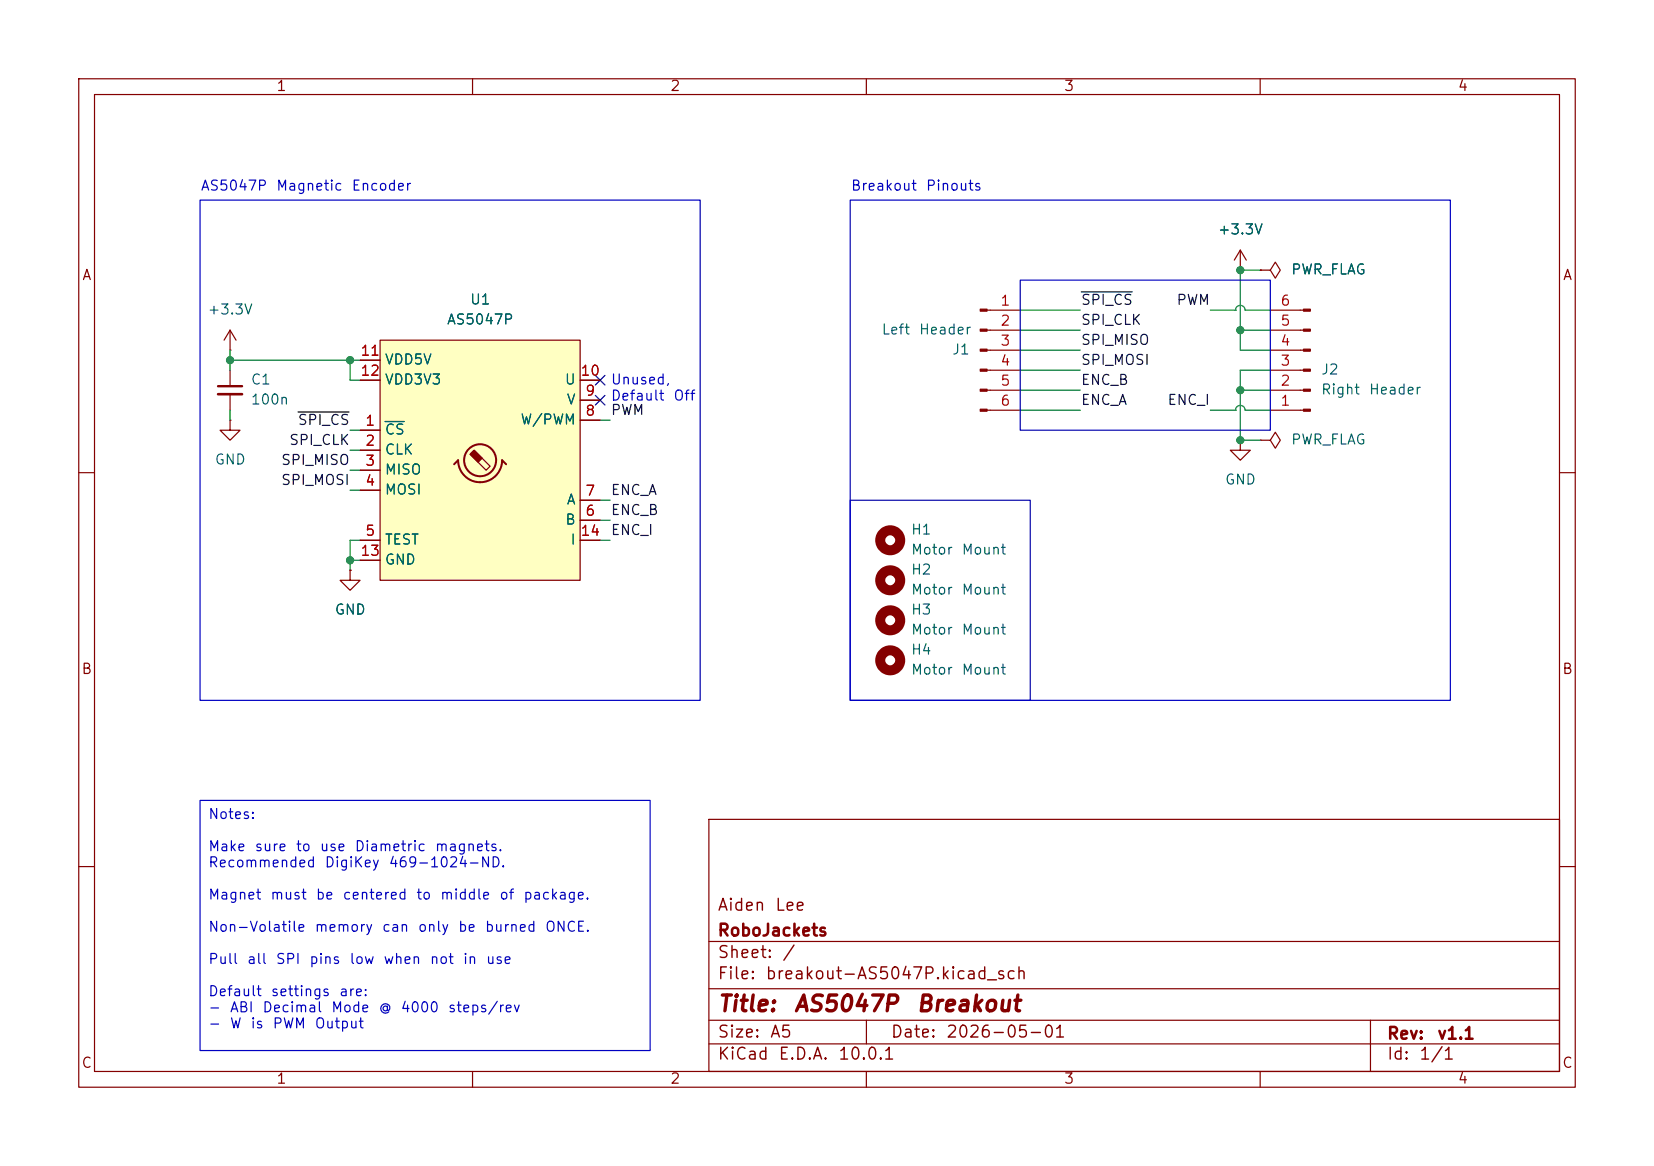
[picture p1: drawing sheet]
(kicad_sch
 (version 20260306)
 (generator "eeschema")
 (generator_version "10.0")
 (paper "A5")
 (title_block
  (title "AS5047P Breakout")
  (date "2026-05-01")
  (rev "v1.1")
  (company "RoboJackets")
  (comment 1 "Aiden Lee"))
 (lib_symbols
  (symbol "Connector:Conn_01x06_Pin"
   (pin_names
    (offset 1.016) (hide yes)) (exclude_from_sim no) (in_bom yes) (on_board yes)
   (in_pos_files yes)
   (duplicate_pin_numbers_are_jumpers no)
   (property "Reference" "J" (at 0 7.62 0) (show_name no) (do_not_autoplace no) (effects (font (size 1.27 1.27))))
   (property "Value" "Conn_01x06_Pin" (at 0 -10.16 0) (show_name no) (do_not_autoplace no) (effects (font (size 1.27 1.27))))
   (property "Footprint" "" (at 0 0 0) (show_name no) (do_not_autoplace no) (hide yes) (effects (font (size 1.27 1.27))))
   (property "Datasheet" "" (at 0 0 0) (show_name no) (do_not_autoplace no) (hide yes) (effects (font (size 1.27 1.27))))
   (property "Description" "Generic connector, single row, 01x06, script generated" (at 0 0 0) (show_name no) (do_not_autoplace no) (hide yes) (effects (font (size 1.27 1.27))))
   (property "ki_locked" "" (at 0 0 0) (show_name no) (do_not_autoplace no) (effects (font (size 1.27 1.27))))
   (symbol "Conn_01x06_Pin_1_1"
    (rectangle (start 0.8636 5.207) (end 0 4.953) (stroke (width 0.1524) (type default)) (fill (type outline)))
    (rectangle (start 0.8636 2.667) (end 0 2.413) (stroke (width 0.1524) (type default)) (fill (type outline)))
    (rectangle (start 0.8636 0.127) (end 0 -0.127) (stroke (width 0.1524) (type default)) (fill (type outline)))
    (rectangle (start 0.8636 -2.413) (end 0 -2.667) (stroke (width 0.1524) (type default)) (fill (type outline)))
    (rectangle (start 0.8636 -4.953) (end 0 -5.207) (stroke (width 0.1524) (type default)) (fill (type outline)))
    (rectangle (start 0.8636 -7.493) (end 0 -7.747) (stroke (width 0.1524) (type default)) (fill (type outline)))
    (polyline (pts (xy 1.27 5.08) (xy 0.8636 5.08)) (stroke (width 0.1524) (type default)) (fill (type none)))
    (polyline (pts (xy 1.27 2.54) (xy 0.8636 2.54)) (stroke (width 0.1524) (type default)) (fill (type none)))
    (polyline (pts (xy 1.27 0) (xy 0.8636 0)) (stroke (width 0.1524) (type default)) (fill (type none)))
    (polyline (pts (xy 1.27 -2.54) (xy 0.8636 -2.54)) (stroke (width 0.1524) (type default)) (fill (type none)))
    (polyline (pts (xy 1.27 -5.08) (xy 0.8636 -5.08)) (stroke (width 0.1524) (type default)) (fill (type none)))
    (polyline (pts (xy 1.27 -7.62) (xy 0.8636 -7.62)) (stroke (width 0.1524) (type default)) (fill (type none)))
    (pin passive line (at 5.08 5.08 180) (length 3.81) (name "Pin_1" (effects (font (size 1.27 1.27)))) (number "1" (effects (font (size 1.27 1.27)))))
    (pin passive line (at 5.08 2.54 180) (length 3.81) (name "Pin_2" (effects (font (size 1.27 1.27)))) (number "2" (effects (font (size 1.27 1.27)))))
    (pin passive line (at 5.08 0 180) (length 3.81) (name "Pin_3" (effects (font (size 1.27 1.27)))) (number "3" (effects (font (size 1.27 1.27)))))
    (pin passive line (at 5.08 -2.54 180) (length 3.81) (name "Pin_4" (effects (font (size 1.27 1.27)))) (number "4" (effects (font (size 1.27 1.27)))))
    (pin passive line (at 5.08 -5.08 180) (length 3.81) (name "Pin_5" (effects (font (size 1.27 1.27)))) (number "5" (effects (font (size 1.27 1.27)))))
    (pin passive line (at 5.08 -7.62 180) (length 3.81) (name "Pin_6" (effects (font (size 1.27 1.27)))) (number "6" (effects (font (size 1.27 1.27))))))
   (embedded_fonts no))
  (symbol "Device:C_Small"
   (pin_numbers (hide yes))
   (pin_names
    (offset 0.254) (hide yes)) (exclude_from_sim no) (in_bom yes) (on_board yes)
   (in_pos_files yes)
   (duplicate_pin_numbers_are_jumpers no)
   (property "Reference" "C" (at 0.254 1.778 0) (show_name no) (do_not_autoplace no) (effects (font (size 1.27 1.27)) (justify left)))
   (property "Value" "C_Small" (at 0.254 -2.032 0) (show_name no) (do_not_autoplace no) (effects (font (size 1.27 1.27)) (justify left)))
   (property "Footprint" "" (at 0 0 0) (show_name no) (do_not_autoplace no) (hide yes) (effects (font (size 1.27 1.27))))
   (property "Datasheet" "" (at 0 0 0) (show_name no) (do_not_autoplace no) (hide yes) (effects (font (size 1.27 1.27))))
   (property "Description" "Unpolarized capacitor, small symbol" (at 0 0 0) (show_name no) (do_not_autoplace no) (hide yes) (effects (font (size 1.27 1.27))))
   (symbol "C_Small_0_1"
    (polyline (pts (xy -1.524 0.508) (xy 1.524 0.508)) (stroke (width 0.3048) (type default)) (fill (type none)))
    (polyline (pts (xy -1.524 -0.508) (xy 1.524 -0.508)) (stroke (width 0.3302) (type default)) (fill (type none))))
   (symbol "C_Small_1_1"
    (pin passive line (at 0 2.54 270) (length 2.032) (name "" (effects (font (size 1.27 1.27)))) (number "1" (effects (font (size 1.27 1.27)))))
    (pin passive line (at 0 -2.54 90) (length 2.032) (name "" (effects (font (size 1.27 1.27)))) (number "2" (effects (font (size 1.27 1.27))))))
   (embedded_fonts no))
  (symbol "Mechanical:MountingHole"
   (pin_names
    (offset 1.016)) (exclude_from_sim no) (in_bom no) (on_board yes)
   (in_pos_files yes)
   (duplicate_pin_numbers_are_jumpers no)
   (property "Reference" "H" (at 0 5.08 0) (show_name no) (do_not_autoplace no) (effects (font (size 1.27 1.27))))
   (property "Value" "MountingHole" (at 0 3.175 0) (show_name no) (do_not_autoplace no) (effects (font (size 1.27 1.27))))
   (property "Footprint" "" (at 0 0 0) (show_name no) (do_not_autoplace no) (hide yes) (effects (font (size 1.27 1.27))))
   (property "Datasheet" "" (at 0 0 0) (show_name no) (do_not_autoplace no) (hide yes) (effects (font (size 1.27 1.27))))
   (property "Description" "Mounting Hole without connection" (at 0 0 0) (show_name no) (do_not_autoplace no) (hide yes) (effects (font (size 1.27 1.27))))
   (symbol "MountingHole_0_1"
    (circle (center 0 0) (radius 1.27) (stroke (width 1.27) (type default)) (fill (type none))))
   (embedded_fonts no))
  (symbol "RJ-Sensors:AS5047P" (exclude_from_sim no) (in_bom yes) (on_board yes)
   (in_pos_files yes)
   (duplicate_pin_numbers_are_jumpers no)
   (property "Reference" "U" (at 0 18.415 0) (show_name no) (do_not_autoplace no) (effects (font (size 1.27 1.27))))
   (property "Value" "AS5047P" (at 0 16.51 0) (show_name no) (do_not_autoplace no) (effects (font (size 1.27 1.27))))
   (property "Footprint" "Package_SO:TSSOP-14_4.4x5mm_P0.65mm" (at 0 -21.59 0) (show_name no) (do_not_autoplace no) (hide yes) (effects (font (size 1.27 1.27))))
   (property "Datasheet" "https://ams.com/documents/20143/36005/AS5047P_DS000324_3-00.pdf" (at 0 -19.05 0) (show_name no) (do_not_autoplace no) (hide yes) (effects (font (size 1.27 1.27))))
   (property "Description" "14-Bit Magnetic Rotary Position Sensor" (at 0 -24.13 0) (show_name no) (do_not_autoplace no) (hide yes) (effects (font (size 1.27 1.27))))
   (property "Manufacturer P/N" "AS5047P" (at 0 -16.51 0) (show_name no) (do_not_autoplace no) (hide yes) (effects (font (size 1.27 1.27))))
   (property "Vendor" "DigiKey" (at 0 -26.67 0) (show_name no) (do_not_autoplace no) (hide yes) (effects (font (size 1.27 1.27))))
   (property "Vendor P/N" "4991-AS5047P-ATSMTSSOP14LFT&RDPTR-ND" (at 0 -29.21 0) (show_name no) (do_not_autoplace no) (hide yes) (effects (font (size 1.27 1.27))))
   (symbol "AS5047P_1_1"
    (rectangle (start -12.7 15.24) (end 12.7 -15.24) (stroke (width 0) (type solid)) (fill (type background)))
    (polyline (pts (xy -2.794 0) (xy -3.302 -0.508)) (stroke (width 0.254) (type default)) (fill (type none)))
    (arc (start 0 -2.794) (mid -1.9757 -1.9757) (end -2.794 0) (stroke (width 0.254) (type solid)) (fill (type none)))
    (circle (center 0 0) (radius 2.032) (stroke (width 0.254) (type solid)) (fill (type none)))
    (arc (start 2.794 0) (mid 1.9757 -1.9757) (end 0 -2.794) (stroke (width 0.254) (type solid)) (fill (type none)))
    (polyline (pts (xy 0.254 0.254) (xy -0.762 1.27) (xy -1.27 0.762) (xy -0.254 -0.254) (xy 0.254 0.254)) (stroke (width 0) (type default)) (fill (type outline)))
    (polyline (pts (xy 0.254 0.254) (xy -0.762 1.27) (xy -1.27 0.762) (xy 0.762 -1.27) (xy 1.27 -0.762) (xy 0.254 0.254)) (stroke (width 0) (type default)) (fill (type none)))
    (polyline (pts (xy 2.794 0) (xy 3.302 -0.508)) (stroke (width 0.254) (type default)) (fill (type none)))
    (pin input line (at -15.24 3.81 0) (length 2.54) (name "~{CS}" (effects (font (size 1.27 1.27)))) (number "1" (effects (font (size 1.27 1.27)))))
    (pin input line (at -15.24 1.27 0) (length 2.54) (name "CLK" (effects (font (size 1.27 1.27)))) (number "2" (effects (font (size 1.27 1.27)))))
    (pin bidirectional line (at -15.24 -1.27 0) (length 2.54) (name "MISO" (effects (font (size 1.27 1.27)))) (number "3" (effects (font (size 1.27 1.27)))))
    (pin bidirectional line (at -15.24 -3.81 0) (length 2.54) (name "MOSI" (effects (font (size 1.27 1.27)))) (number "4" (effects (font (size 1.27 1.27)))))
    (pin input line (at -15.24 -10.16 0) (length 2.54) (name "TEST" (effects (font (size 1.27 1.27)))) (number "5" (effects (font (size 1.27 1.27)))))
    (pin output line (at 15.24 -7.62 180) (length 2.54) (name "B" (effects (font (size 1.27 1.27)))) (number "6" (effects (font (size 1.27 1.27)))))
    (pin output line (at 15.24 -5.08 180) (length 2.54) (name "A" (effects (font (size 1.27 1.27)))) (number "7" (effects (font (size 1.27 1.27)))))
    (pin output line (at 15.24 5.08 180) (length 2.54) (name "W/PWM" (effects (font (size 1.27 1.27)))) (number "8" (effects (font (size 1.27 1.27)))))
    (pin output line (at 15.24 7.62 180) (length 2.54) (name "V" (effects (font (size 1.27 1.27)))) (number "9" (effects (font (size 1.27 1.27)))))
    (pin output line (at 15.24 10.16 180) (length 2.54) (name "U" (effects (font (size 1.27 1.27)))) (number "10" (effects (font (size 1.27 1.27)))))
    (pin power_in line (at -15.24 12.7 0) (length 2.54) (name "VDD5V" (effects (font (size 1.27 1.27)))) (number "11" (effects (font (size 1.27 1.27)))))
    (pin power_in line (at -15.24 10.16 0) (length 2.54) (name "VDD3V3" (effects (font (size 1.27 1.27)))) (number "12" (effects (font (size 1.27 1.27)))))
    (pin power_in line (at -15.24 -12.7 0) (length 2.54) (name "GND" (effects (font (size 1.27 1.27)))) (number "13" (effects (font (size 1.27 1.27)))))
    (pin output line (at 15.24 -10.16 180) (length 2.54) (name "I" (effects (font (size 1.27 1.27)))) (number "14" (effects (font (size 1.27 1.27))))))
   (embedded_fonts no))
  (symbol "power:+3.3V"
   (power global)
   (pin_numbers (hide yes))
   (pin_names
    (offset 0) (hide yes)) (exclude_from_sim no) (in_bom yes) (on_board yes)
   (in_pos_files yes)
   (duplicate_pin_numbers_are_jumpers no)
   (property "Reference" "#PWR" (at 0 -3.81 0) (show_name no) (do_not_autoplace no) (hide yes) (effects (font (size 1.27 1.27))))
   (property "Value" "+3.3V" (at 0 3.556 0) (show_name no) (do_not_autoplace no) (effects (font (size 1.27 1.27))))
   (property "Footprint" "" (at 0 0 0) (show_name no) (do_not_autoplace no) (hide yes) (effects (font (size 1.27 1.27))))
   (property "Datasheet" "" (at 0 0 0) (show_name no) (do_not_autoplace no) (hide yes) (effects (font (size 1.27 1.27))))
   (property "Description" "Power symbol creates a global label with name \"+3.3V\"" (at 0 0 0) (show_name no) (do_not_autoplace no) (hide yes) (effects (font (size 1.27 1.27))))
   (symbol "+3.3V_0_1"
    (polyline (pts (xy -0.762 1.27) (xy 0 2.54)) (stroke (width 0) (type default)) (fill (type none)))
    (polyline (pts (xy 0 2.54) (xy 0.762 1.27)) (stroke (width 0) (type default)) (fill (type none)))
    (polyline (pts (xy 0 0) (xy 0 2.54)) (stroke (width 0) (type default)) (fill (type none))))
   (symbol "+3.3V_1_1"
    (pin power_in line (at 0 0 90) (length 0) (name "" (effects (font (size 1.27 1.27)))) (number "1" (effects (font (size 1.27 1.27))))))
   (embedded_fonts no))
  (symbol "power:GND"
   (power global)
   (pin_numbers (hide yes))
   (pin_names
    (offset 0) (hide yes)) (exclude_from_sim no) (in_bom yes) (on_board yes)
   (in_pos_files yes)
   (duplicate_pin_numbers_are_jumpers no)
   (property "Reference" "#PWR" (at 0 -6.35 0) (show_name no) (do_not_autoplace no) (hide yes) (effects (font (size 1.27 1.27))))
   (property "Value" "GND" (at 0 -3.81 0) (show_name no) (do_not_autoplace no) (effects (font (size 1.27 1.27))))
   (property "Footprint" "" (at 0 0 0) (show_name no) (do_not_autoplace no) (hide yes) (effects (font (size 1.27 1.27))))
   (property "Datasheet" "" (at 0 0 0) (show_name no) (do_not_autoplace no) (hide yes) (effects (font (size 1.27 1.27))))
   (property "Description" "Power symbol creates a global label with name \"GND\" , ground" (at 0 0 0) (show_name no) (do_not_autoplace no) (hide yes) (effects (font (size 1.27 1.27))))
   (symbol "GND_0_1"
    (polyline (pts (xy 0 0) (xy 0 -1.27) (xy 1.27 -1.27) (xy 0 -2.54) (xy -1.27 -1.27) (xy 0 -1.27)) (stroke (width 0) (type default)) (fill (type none))))
   (symbol "GND_1_1"
    (pin power_in line (at 0 0 270) (length 0) (name "" (effects (font (size 1.27 1.27)))) (number "1" (effects (font (size 1.27 1.27))))))
   (embedded_fonts no))
  (symbol "power:PWR_FLAG"
   (power global)
   (pin_numbers (hide yes))
   (pin_names
    (offset 0) (hide yes)) (exclude_from_sim no) (in_bom yes) (on_board yes)
   (in_pos_files yes)
   (duplicate_pin_numbers_are_jumpers no)
   (property "Reference" "#FLG" (at 0 1.905 0) (show_name no) (do_not_autoplace no) (hide yes) (effects (font (size 1.27 1.27))))
   (property "Value" "PWR_FLAG" (at 0 3.81 0) (show_name no) (do_not_autoplace no) (effects (font (size 1.27 1.27))))
   (property "Footprint" "" (at 0 0 0) (show_name no) (do_not_autoplace no) (hide yes) (effects (font (size 1.27 1.27))))
   (property "Datasheet" "" (at 0 0 0) (show_name no) (do_not_autoplace no) (hide yes) (effects (font (size 1.27 1.27))))
   (property "Description" "Special symbol for telling ERC where power comes from" (at 0 0 0) (show_name no) (do_not_autoplace no) (hide yes) (effects (font (size 1.27 1.27))))
   (symbol "PWR_FLAG_0_0"
    (pin power_out line (at 0 0 90) (length 0) (name "" (effects (font (size 1.27 1.27)))) (number "1" (effects (font (size 1.27 1.27))))))
   (symbol "PWR_FLAG_0_1"
    (polyline (pts (xy 0 0) (xy 0 1.27) (xy -1.016 1.905) (xy 0 2.54) (xy 1.016 1.905) (xy 0 1.27)) (stroke (width 0) (type default)) (fill (type none))))
   (embedded_fonts no)))
 (rectangle
  (start 25.4 25.4)
  (end 88.9 88.9)
  (stroke (width 0) (type default))
  (fill (type none)))
 (rectangle
  (start 107.95 25.4)
  (end 184.15 88.9)
  (stroke (width 0) (type default))
  (fill (type none)))
 (rectangle
  (start 107.95 63.5)
  (end 130.81 88.9)
  (stroke (width 0) (type default))
  (fill (type none)))
 (rectangle
  (start 129.54 35.56)
  (end 161.29 54.61)
  (stroke (width 0) (type default))
  (fill (type none)))
 (text "AS5047P Magnetic Encoder"
  (exclude_from_sim no)
  (at 25.4 24.765 0)
  (effects (font (size 1.27 1.27)) (justify left bottom)))
 (text "Unused,\nDefault Off"
  (exclude_from_sim no)
  (at 77.47 49.53 0)
  (effects (font (size 1.27 1.27)) (justify left)))
 (text "Breakout Pinouts"
  (exclude_from_sim no)
  (at 107.95 24.765 0)
  (effects (font (size 1.27 1.27)) (justify left bottom)))
 (text_box "Notes:\n\nMake sure to use Diametric magnets.\nRecommended DigiKey 469-1024-ND.\n\nMagnet must be centered to middle of package.\n\nNon-Volatile memory can only be burned ONCE.\n\nPull all SPI pins low when not in use\n\nDefault settings are:\n- ABI Decimal Mode @ 4000 steps/rev\n- W is PWM Output"
  (exclude_from_sim no)
  (at 25.4 101.6 0)
  (size 57.15 31.75)
  (margins 0.9525 0.9525 0.9525 0.9525)
  (stroke (width 0) (type solid))
  (fill (type none))
  (effects (font (size 1.27 1.27)) (justify left top)))
 (junction
  (at 157.48 34.29)
  (diameter 0)
  (color 0 0 0 0))
 (junction
  (at 44.45 71.12)
  (diameter 0)
  (color 0 0 0 0))
 (junction
  (at 29.21 45.72)
  (diameter 0)
  (color 0 0 0 0))
 (junction
  (at 157.48 41.91)
  (diameter 0)
  (color 0 0 0 0))
 (junction
  (at 157.48 55.88)
  (diameter 0)
  (color 0 0 0 0))
 (junction
  (at 157.48 49.53)
  (diameter 0)
  (color 0 0 0 0))
 (junction
  (at 44.45 45.72)
  (diameter 0)
  (color 0 0 0 0))
 (no_connect
  (at 76.2 48.26))
 (no_connect
  (at 76.2 50.8))
 (wire
  (pts (xy 44.45 45.72) (xy 44.45 48.26))
  (stroke (width 0) (type default)))
 (wire
  (pts (xy 160.02 34.29) (xy 157.48 34.29))
  (stroke (width 0) (type default)))
 (wire
  (pts (xy 29.21 45.72) (xy 29.21 46.99))
  (stroke (width 0) (type default)))
 (wire
  (pts (xy 129.54 49.53) (xy 137.16 49.53))
  (stroke (width 0) (type default)))
 (wire
  (pts (xy 157.48 49.53) (xy 161.29 49.53))
  (stroke (width 0) (type default)))
 (wire
  (pts (xy 76.2 66.04) (xy 77.47 66.04))
  (stroke (width 0) (type default)))
 (wire
  (pts (xy 29.21 52.07) (xy 29.21 53.34))
  (stroke (width 0) (type default)))
 (wire
  (pts (xy 44.45 45.72) (xy 45.72 45.72))
  (stroke (width 0) (type default)))
 (wire
  (pts (xy 157.48 46.99) (xy 157.48 49.53))
  (stroke (width 0) (type default)))
 (wire
  (pts (xy 44.45 57.15) (xy 45.72 57.15))
  (stroke (width 0) (type default)))
 (wire
  (pts (xy 76.2 63.5) (xy 77.47 63.5))
  (stroke (width 0) (type default)))
 (wire
  (pts (xy 76.2 53.34) (xy 77.47 53.34))
  (stroke (width 0) (type default)))
 (wire
  (pts (xy 157.48 41.91) (xy 161.29 41.91))
  (stroke (width 0) (type default)))
 (wire
  (pts (xy 129.54 46.99) (xy 137.16 46.99))
  (stroke (width 0) (type default)))
 (wire
  (pts (xy 153.67 39.37) (xy 161.29 39.37))
  (stroke (width 0) (type default)))
 (wire
  (pts (xy 44.45 71.12) (xy 45.72 71.12))
  (stroke (width 0) (type default)))
 (wire
  (pts (xy 157.48 46.99) (xy 161.29 46.99))
  (stroke (width 0) (type default)))
 (wire
  (pts (xy 29.21 45.72) (xy 44.45 45.72))
  (stroke (width 0) (type default)))
 (wire
  (pts (xy 29.21 44.45) (xy 29.21 45.72))
  (stroke (width 0) (type default)))
 (wire
  (pts (xy 44.45 62.23) (xy 45.72 62.23))
  (stroke (width 0) (type default)))
 (wire
  (pts (xy 44.45 54.61) (xy 45.72 54.61))
  (stroke (width 0) (type default)))
 (wire
  (pts (xy 44.45 72.39) (xy 44.45 71.12))
  (stroke (width 0) (type default)))
 (wire
  (pts (xy 44.45 68.58) (xy 45.72 68.58))
  (stroke (width 0) (type default)))
 (wire
  (pts (xy 44.45 71.12) (xy 44.45 68.58))
  (stroke (width 0) (type default)))
 (wire
  (pts (xy 44.45 48.26) (xy 45.72 48.26))
  (stroke (width 0) (type default)))
 (wire
  (pts (xy 160.02 55.88) (xy 157.48 55.88))
  (stroke (width 0) (type default)))
 (wire
  (pts (xy 129.54 44.45) (xy 137.16 44.45))
  (stroke (width 0) (type default)))
 (wire
  (pts (xy 129.54 52.07) (xy 137.16 52.07))
  (stroke (width 0) (type default)))
 (wire
  (pts (xy 157.48 41.91) (xy 157.48 34.29))
  (stroke (width 0) (type default)))
 (wire
  (pts (xy 76.2 68.58) (xy 77.47 68.58))
  (stroke (width 0) (type default)))
 (wire
  (pts (xy 153.67 52.07) (xy 161.29 52.07))
  (stroke (width 0) (type default)))
 (wire
  (pts (xy 129.54 39.37) (xy 137.16 39.37))
  (stroke (width 0) (type default)))
 (wire
  (pts (xy 161.29 44.45) (xy 157.48 44.45))
  (stroke (width 0) (type default)))
 (wire
  (pts (xy 157.48 49.53) (xy 157.48 55.88))
  (stroke (width 0) (type default)))
 (wire
  (pts (xy 129.54 41.91) (xy 137.16 41.91))
  (stroke (width 0) (type default)))
 (wire
  (pts (xy 44.45 59.69) (xy 45.72 59.69))
  (stroke (width 0) (type default)))
 (wire
  (pts (xy 157.48 44.45) (xy 157.48 41.91))
  (stroke (width 0) (type default)))
 (label "SPI_CLK"
  (at 137.16 41.91 0)
  (effects (font (size 1.27 1.27)) (justify left bottom)))
 (label "SPI_MISO"
  (at 137.16 44.45 0)
  (effects (font (size 1.27 1.27)) (justify left bottom)))
 (label "SPI_MOSI"
  (at 44.45 62.23 180)
  (effects (font (size 1.27 1.27)) (justify right bottom)))
 (label "SPI_MISO"
  (at 44.45 59.69 180)
  (effects (font (size 1.27 1.27)) (justify right bottom)))
 (label "ENC_B"
  (at 137.16 49.53 0)
  (effects (font (size 1.27 1.27)) (justify left bottom)))
 (label "ENC_A"
  (at 137.16 52.07 0)
  (effects (font (size 1.27 1.27)) (justify left bottom)))
 (label "ENC_B"
  (at 77.47 66.04 0)
  (effects (font (size 1.27 1.27)) (justify left bottom)))
 (label "SPI_CLK"
  (at 44.45 57.15 180)
  (effects (font (size 1.27 1.27)) (justify right bottom)))
 (label "ENC_A"
  (at 77.47 63.5 0)
  (effects (font (size 1.27 1.27)) (justify left bottom)))
 (label "SPI_MOSI"
  (at 137.16 46.99 0)
  (effects (font (size 1.27 1.27)) (justify left bottom)))
 (label "~{SPI_CS}"
  (at 44.45 54.61 180)
  (effects (font (size 1.27 1.27)) (justify right bottom)))
 (label "ENC_I"
  (at 77.47 68.58 0)
  (effects (font (size 1.27 1.27)) (justify left bottom)))
 (label "~{SPI_CS}"
  (at 137.16 39.37 0)
  (effects (font (size 1.27 1.27)) (justify left bottom)))
 (label "PWM"
  (at 153.67 39.37 180)
  (effects (font (size 1.27 1.27)) (justify right bottom)))
 (label "PWM"
  (at 77.47 53.34 0)
  (effects (font (size 1.27 1.27)) (justify left bottom)))
 (label "ENC_I"
  (at 153.67 52.07 180)
  (effects (font (size 1.27 1.27)) (justify right bottom)))
 (symbol
  (lib_id "power:+3.3V")
  (at 29.21 44.45 0)
  (unit 1)
  (body_style 1)
  (exclude_from_sim no)
  (in_bom yes)
  (on_board yes)
  (in_pos_files yes)
  (dnp no)
  (fields_autoplaced yes)
  (property "Reference" "#PWR03" (at 29.21 48.26 0) (hide yes) (show_name no) (do_not_autoplace no) (effects (font (size 1.27 1.27))))
  (property "Value" "+3.3V" (at 29.21 39.37 0) (show_name no) (do_not_autoplace no) (effects (font (size 1.27 1.27))))
  (property "Footprint" "" (at 29.21 44.45 0) (hide yes) (show_name no) (do_not_autoplace no) (effects (font (size 1.27 1.27))))
  (property "Datasheet" "" (at 29.21 44.45 0) (hide yes) (show_name no) (do_not_autoplace no) (effects (font (size 1.27 1.27))))
  (property "Description" "Power symbol creates a global label with name \"+3.3V\"" (at 29.21 44.45 0) (hide yes) (show_name no) (do_not_autoplace no) (effects (font (size 1.27 1.27))))
  (pin "1"))
 (symbol
  (lib_id "Mechanical:MountingHole")
  (at 113.03 73.66 0)
  (unit 1)
  (body_style 1)
  (exclude_from_sim no)
  (in_bom no)
  (on_board yes)
  (in_pos_files yes)
  (dnp no)
  (fields_autoplaced yes)
  (property "Reference" "H2" (at 115.57 72.3899 0) (show_name no) (do_not_autoplace no) (effects (font (size 1.27 1.27)) (justify left)))
  (property "Value" "Motor Mount" (at 115.57 74.9299 0) (show_name no) (do_not_autoplace no) (effects (font (size 1.27 1.27)) (justify left)))
  (property "Footprint" "MountingHole:MountingHole_3.2mm_M3_Pad" (at 113.03 73.66 0) (hide yes) (show_name no) (do_not_autoplace no) (effects (font (size 1.27 1.27))))
  (property "Datasheet" "" (at 113.03 73.66 0) (hide yes) (show_name no) (do_not_autoplace no) (effects (font (size 1.27 1.27))))
  (property "Description" "Mounting Hole without connection" (at 113.03 73.66 0) (hide yes) (show_name no) (do_not_autoplace no) (effects (font (size 1.27 1.27)))))
 (symbol
  (lib_id "power:PWR_FLAG")
  (at 160.02 34.29 270)
  (unit 1)
  (body_style 1)
  (exclude_from_sim no)
  (in_bom yes)
  (on_board yes)
  (in_pos_files yes)
  (dnp no)
  (fields_autoplaced yes)
  (property "Reference" "#FLG01" (at 161.925 34.29 0) (hide yes) (show_name no) (do_not_autoplace no) (effects (font (size 1.27 1.27))))
  (property "Value" "PWR_FLAG" (at 163.83 34.2899 90) (show_name no) (do_not_autoplace no) (effects (font (size 1.27 1.27)) (justify left)))
  (property "Footprint" "" (at 160.02 34.29 0) (hide yes) (show_name no) (do_not_autoplace no) (effects (font (size 1.27 1.27))))
  (property "Datasheet" "" (at 160.02 34.29 0) (hide yes) (show_name no) (do_not_autoplace no) (effects (font (size 1.27 1.27))))
  (property "Description" "Special symbol for telling ERC where power comes from" (at 160.02 34.29 0) (hide yes) (show_name no) (do_not_autoplace no) (effects (font (size 1.27 1.27))))
  (pin "1"))
 (symbol
  (lib_id "Mechanical:MountingHole")
  (at 113.03 83.82 0)
  (unit 1)
  (body_style 1)
  (exclude_from_sim no)
  (in_bom no)
  (on_board yes)
  (in_pos_files yes)
  (dnp no)
  (fields_autoplaced yes)
  (property "Reference" "H4" (at 115.57 82.5499 0) (show_name no) (do_not_autoplace no) (effects (font (size 1.27 1.27)) (justify left)))
  (property "Value" "Motor Mount" (at 115.57 85.0899 0) (show_name no) (do_not_autoplace no) (effects (font (size 1.27 1.27)) (justify left)))
  (property "Footprint" "MountingHole:MountingHole_3.2mm_M3_Pad" (at 113.03 83.82 0) (hide yes) (show_name no) (do_not_autoplace no) (effects (font (size 1.27 1.27))))
  (property "Datasheet" "" (at 113.03 83.82 0) (hide yes) (show_name no) (do_not_autoplace no) (effects (font (size 1.27 1.27))))
  (property "Description" "Mounting Hole without connection" (at 113.03 83.82 0) (hide yes) (show_name no) (do_not_autoplace no) (effects (font (size 1.27 1.27)))))
 (symbol
  (lib_id "power:GND")
  (at 157.48 55.88 0)
  (unit 1)
  (body_style 1)
  (exclude_from_sim no)
  (in_bom yes)
  (on_board yes)
  (in_pos_files yes)
  (dnp no)
  (fields_autoplaced yes)
  (property "Reference" "#PWR04" (at 157.48 62.23 0) (hide yes) (show_name no) (do_not_autoplace no) (effects (font (size 1.27 1.27))))
  (property "Value" "GND" (at 157.48 60.96 0) (show_name no) (do_not_autoplace no) (effects (font (size 1.27 1.27))))
  (property "Footprint" "" (at 157.48 55.88 0) (hide yes) (show_name no) (do_not_autoplace no) (effects (font (size 1.27 1.27))))
  (property "Datasheet" "" (at 157.48 55.88 0) (hide yes) (show_name no) (do_not_autoplace no) (effects (font (size 1.27 1.27))))
  (property "Description" "Power symbol creates a global label with name \"GND\" , ground" (at 157.48 55.88 0) (hide yes) (show_name no) (do_not_autoplace no) (effects (font (size 1.27 1.27))))
  (pin "1"))
 (symbol
  (lib_id "Device:C_Small")
  (at 29.21 49.53 0)
  (unit 1)
  (body_style 1)
  (exclude_from_sim no)
  (in_bom yes)
  (on_board yes)
  (in_pos_files yes)
  (dnp no)
  (fields_autoplaced yes)
  (property "Reference" "C1" (at 31.75 48.2662 0) (show_name no) (do_not_autoplace no) (effects (font (size 1.27 1.27)) (justify left)))
  (property "Value" "100n" (at 31.75 50.8062 0) (show_name no) (do_not_autoplace no) (effects (font (size 1.27 1.27)) (justify left)))
  (property "Footprint" "Capacitor_SMD:C_0603_1608Metric_Pad1.08x0.95mm_HandSolder" (at 29.21 49.53 0) (hide yes) (show_name no) (do_not_autoplace no) (effects (font (size 1.27 1.27))))
  (property "Datasheet" "" (at 29.21 49.53 0) (hide yes) (show_name no) (do_not_autoplace no) (effects (font (size 1.27 1.27))))
  (property "Description" "Unpolarized capacitor, small symbol" (at 29.21 49.53 0) (hide yes) (show_name no) (do_not_autoplace no) (effects (font (size 1.27 1.27))))
  (pin "2")
  (pin "1"))
 (symbol
  (lib_id "RJ-Sensors:AS5047P")
  (at 60.96 58.42 0)
  (unit 1)
  (body_style 1)
  (exclude_from_sim no)
  (in_bom yes)
  (on_board yes)
  (in_pos_files yes)
  (dnp no)
  (fields_autoplaced yes)
  (property "Reference" "U1" (at 60.96 38.1 0) (show_name no) (do_not_autoplace no) (effects (font (size 1.27 1.27))))
  (property "Value" "AS5047P" (at 60.96 40.64 0) (show_name no) (do_not_autoplace no) (effects (font (size 1.27 1.27))))
  (property "Footprint" "Package_SO:TSSOP-14_4.4x5mm_P0.65mm" (at 60.96 80.01 0) (hide yes) (show_name no) (do_not_autoplace no) (effects (font (size 1.27 1.27))))
  (property "Datasheet" "https://ams.com/documents/20143/36005/AS5047P_DS000324_3-00.pdf" (at 60.96 77.47 0) (hide yes) (show_name no) (do_not_autoplace no) (effects (font (size 1.27 1.27))))
  (property "Description" "14-Bit Magnetic Rotary Position Sensor" (at 60.96 82.55 0) (hide yes) (show_name no) (do_not_autoplace no) (effects (font (size 1.27 1.27))))
  (property "Manufacturer P/N" "AS5047P" (at 60.96 74.93 0) (hide yes) (show_name no) (do_not_autoplace no) (effects (font (size 1.27 1.27))))
  (property "Vendor" "DigiKey" (at 60.96 85.09 0) (hide yes) (show_name no) (do_not_autoplace no) (effects (font (size 1.27 1.27))))
  (property "Vendor P/N" "4991-AS5047P-ATSMTSSOP14LFT&RDPTR-ND" (at 60.96 87.63 0) (hide yes) (show_name no) (do_not_autoplace no) (effects (font (size 1.27 1.27))))
  (pin "10")
  (pin "11")
  (pin "13")
  (pin "8")
  (pin "14")
  (pin "9")
  (pin "12")
  (pin "7")
  (pin "6")
  (pin "5")
  (pin "4")
  (pin "3")
  (pin "2")
  (pin "1"))
 (symbol
  (lib_id "power:GND")
  (at 29.21 53.34 0)
  (unit 1)
  (body_style 1)
  (exclude_from_sim no)
  (in_bom yes)
  (on_board yes)
  (in_pos_files yes)
  (dnp no)
  (fields_autoplaced yes)
  (property "Reference" "#PWR01" (at 29.21 59.69 0) (hide yes) (show_name no) (do_not_autoplace no) (effects (font (size 1.27 1.27))))
  (property "Value" "GND" (at 29.21 58.42 0) (show_name no) (do_not_autoplace no) (effects (font (size 1.27 1.27))))
  (property "Footprint" "" (at 29.21 53.34 0) (hide yes) (show_name no) (do_not_autoplace no) (effects (font (size 1.27 1.27))))
  (property "Datasheet" "" (at 29.21 53.34 0) (hide yes) (show_name no) (do_not_autoplace no) (effects (font (size 1.27 1.27))))
  (property "Description" "Power symbol creates a global label with name \"GND\" , ground" (at 29.21 53.34 0) (hide yes) (show_name no) (do_not_autoplace no) (effects (font (size 1.27 1.27))))
  (pin "1"))
 (symbol
  (lib_id "power:+3.3V")
  (at 157.48 34.29 0)
  (unit 1)
  (body_style 1)
  (exclude_from_sim no)
  (in_bom yes)
  (on_board yes)
  (in_pos_files yes)
  (dnp no)
  (fields_autoplaced yes)
  (property "Reference" "#PWR05" (at 157.48 38.1 0) (hide yes) (show_name no) (do_not_autoplace no) (effects (font (size 1.27 1.27))))
  (property "Value" "+3.3V" (at 157.48 29.21 0) (show_name no) (do_not_autoplace no) (effects (font (size 1.27 1.27))))
  (property "Footprint" "" (at 157.48 34.29 0) (hide yes) (show_name no) (do_not_autoplace no) (effects (font (size 1.27 1.27))))
  (property "Datasheet" "" (at 157.48 34.29 0) (hide yes) (show_name no) (do_not_autoplace no) (effects (font (size 1.27 1.27))))
  (property "Description" "Power symbol creates a global label with name \"+3.3V\"" (at 157.48 34.29 0) (hide yes) (show_name no) (do_not_autoplace no) (effects (font (size 1.27 1.27))))
  (pin "1"))
 (symbol
  (lib_id "Connector:Conn_01x06_Pin")
  (at 124.46 44.45 0)
  (unit 1)
  (body_style 1)
  (exclude_from_sim no)
  (in_bom yes)
  (on_board yes)
  (in_pos_files yes)
  (dnp no)
  (property "Reference" "J1" (at 123.19 44.45 0) (show_name no) (do_not_autoplace no) (effects (font (size 1.27 1.27)) (justify right)))
  (property "Value" "Left Header" (at 123.19 41.91 0) (show_name no) (do_not_autoplace no) (effects (font (size 1.27 1.27)) (justify right)))
  (property "Footprint" "Connector_PinHeader_2.54mm:PinHeader_1x06_P2.54mm_Vertical" (at 124.46 44.45 0) (hide yes) (show_name no) (do_not_autoplace no) (effects (font (size 1.27 1.27))))
  (property "Datasheet" "" (at 124.46 44.45 0) (hide yes) (show_name no) (do_not_autoplace no) (effects (font (size 1.27 1.27))))
  (property "Description" "Generic connector, single row, 01x06, script generated" (at 124.46 44.45 0) (hide yes) (show_name no) (do_not_autoplace no) (effects (font (size 1.27 1.27))))
  (pin "1")
  (pin "3")
  (pin "2")
  (pin "6")
  (pin "4")
  (pin "5"))
 (symbol
  (lib_id "power:GND")
  (at 44.45 72.39 0)
  (unit 1)
  (body_style 1)
  (exclude_from_sim no)
  (in_bom yes)
  (on_board yes)
  (in_pos_files yes)
  (dnp no)
  (fields_autoplaced yes)
  (property "Reference" "#PWR02" (at 44.45 78.74 0) (hide yes) (show_name no) (do_not_autoplace no) (effects (font (size 1.27 1.27))))
  (property "Value" "GND" (at 44.45 77.47 0) (show_name no) (do_not_autoplace no) (effects (font (size 1.27 1.27))))
  (property "Footprint" "" (at 44.45 72.39 0) (hide yes) (show_name no) (do_not_autoplace no) (effects (font (size 1.27 1.27))))
  (property "Datasheet" "" (at 44.45 72.39 0) (hide yes) (show_name no) (do_not_autoplace no) (effects (font (size 1.27 1.27))))
  (property "Description" "Power symbol creates a global label with name \"GND\" , ground" (at 44.45 72.39 0) (hide yes) (show_name no) (do_not_autoplace no) (effects (font (size 1.27 1.27))))
  (pin "1"))
 (symbol
  (lib_id "Connector:Conn_01x06_Pin")
  (at 166.37 46.99 180)
  (unit 1)
  (body_style 1)
  (exclude_from_sim no)
  (in_bom yes)
  (on_board yes)
  (in_pos_files yes)
  (dnp no)
  (property "Reference" "J2" (at 167.64 46.99 0) (show_name no) (do_not_autoplace no) (effects (font (size 1.27 1.27)) (justify right)))
  (property "Value" "Right Header" (at 167.64 49.53 0) (show_name no) (do_not_autoplace no) (effects (font (size 1.27 1.27)) (justify right)))
  (property "Footprint" "Connector_PinHeader_2.54mm:PinHeader_1x06_P2.54mm_Vertical" (at 166.37 46.99 0) (hide yes) (show_name no) (do_not_autoplace no) (effects (font (size 1.27 1.27))))
  (property "Datasheet" "" (at 166.37 46.99 0) (hide yes) (show_name no) (do_not_autoplace no) (effects (font (size 1.27 1.27))))
  (property "Description" "Generic connector, single row, 01x06, script generated" (at 166.37 46.99 0) (hide yes) (show_name no) (do_not_autoplace no) (effects (font (size 1.27 1.27))))
  (pin "1")
  (pin "3")
  (pin "2")
  (pin "6")
  (pin "4")
  (pin "5"))
 (symbol
  (lib_id "Mechanical:MountingHole")
  (at 113.03 78.74 0)
  (unit 1)
  (body_style 1)
  (exclude_from_sim no)
  (in_bom no)
  (on_board yes)
  (in_pos_files yes)
  (dnp no)
  (fields_autoplaced yes)
  (property "Reference" "H3" (at 115.57 77.4699 0) (show_name no) (do_not_autoplace no) (effects (font (size 1.27 1.27)) (justify left)))
  (property "Value" "Motor Mount" (at 115.57 80.0099 0) (show_name no) (do_not_autoplace no) (effects (font (size 1.27 1.27)) (justify left)))
  (property "Footprint" "MountingHole:MountingHole_3.2mm_M3_Pad" (at 113.03 78.74 0) (hide yes) (show_name no) (do_not_autoplace no) (effects (font (size 1.27 1.27))))
  (property "Datasheet" "" (at 113.03 78.74 0) (hide yes) (show_name no) (do_not_autoplace no) (effects (font (size 1.27 1.27))))
  (property "Description" "Mounting Hole without connection" (at 113.03 78.74 0) (hide yes) (show_name no) (do_not_autoplace no) (effects (font (size 1.27 1.27)))))
 (symbol
  (lib_id "power:PWR_FLAG")
  (at 160.02 55.88 270)
  (unit 1)
  (body_style 1)
  (exclude_from_sim no)
  (in_bom yes)
  (on_board yes)
  (in_pos_files yes)
  (dnp no)
  (fields_autoplaced yes)
  (property "Reference" "#FLG02" (at 161.925 55.88 0) (hide yes) (show_name no) (do_not_autoplace no) (effects (font (size 1.27 1.27))))
  (property "Value" "PWR_FLAG" (at 163.83 55.8799 90) (show_name no) (do_not_autoplace no) (effects (font (size 1.27 1.27)) (justify left)))
  (property "Footprint" "" (at 160.02 55.88 0) (hide yes) (show_name no) (do_not_autoplace no) (effects (font (size 1.27 1.27))))
  (property "Datasheet" "" (at 160.02 55.88 0) (hide yes) (show_name no) (do_not_autoplace no) (effects (font (size 1.27 1.27))))
  (property "Description" "Special symbol for telling ERC where power comes from" (at 160.02 55.88 0) (hide yes) (show_name no) (do_not_autoplace no) (effects (font (size 1.27 1.27))))
  (pin "1"))
 (symbol
  (lib_id "Mechanical:MountingHole")
  (at 113.03 68.58 0)
  (unit 1)
  (body_style 1)
  (exclude_from_sim no)
  (in_bom no)
  (on_board yes)
  (in_pos_files yes)
  (dnp no)
  (fields_autoplaced yes)
  (property "Reference" "H1" (at 115.57 67.3099 0) (show_name no) (do_not_autoplace no) (effects (font (size 1.27 1.27)) (justify left)))
  (property "Value" "Motor Mount" (at 115.57 69.8499 0) (show_name no) (do_not_autoplace no) (effects (font (size 1.27 1.27)) (justify left)))
  (property "Footprint" "MountingHole:MountingHole_3.2mm_M3_Pad" (at 113.03 68.58 0) (hide yes) (show_name no) (do_not_autoplace no) (effects (font (size 1.27 1.27))))
  (property "Datasheet" "" (at 113.03 68.58 0) (hide yes) (show_name no) (do_not_autoplace no) (effects (font (size 1.27 1.27))))
  (property "Description" "Mounting Hole without connection" (at 113.03 68.58 0) (hide yes) (show_name no) (do_not_autoplace no) (effects (font (size 1.27 1.27)))))
 (sheet_instances
  (path ""
   (page "1")))
 (embedded_fonts no))
